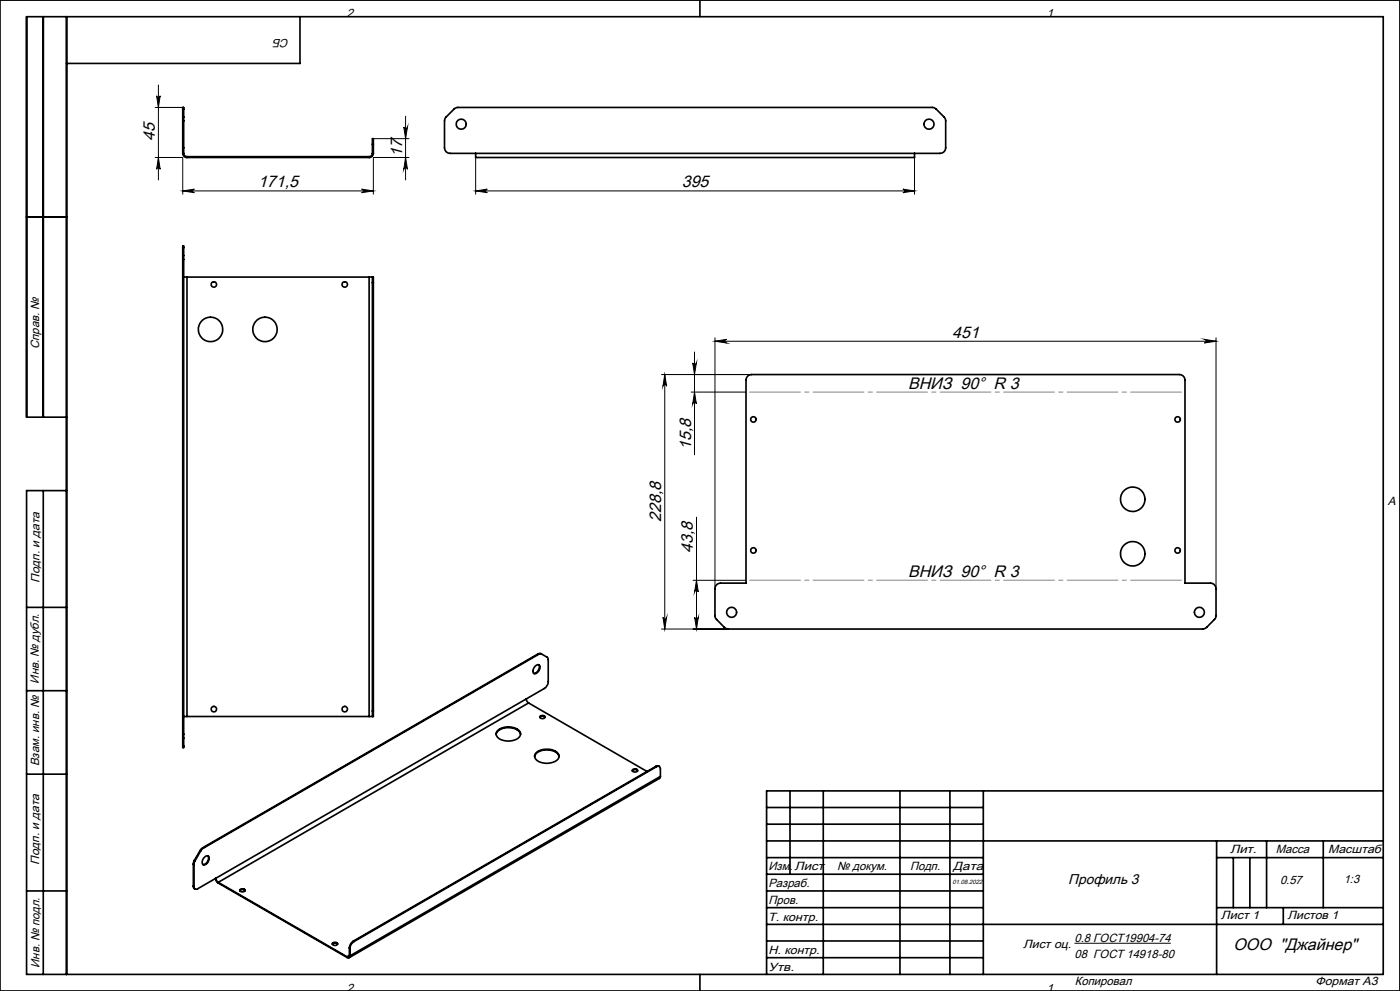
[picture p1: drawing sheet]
<svg xmlns="http://www.w3.org/2000/svg" width="420mm" height="297mm" viewBox="0 0 420 297" stroke-linecap="round" stroke-linejoin="round" font-family="sans-serif">
<g fill="none" stroke="#000" stroke-width=".3">
<path d="M46.5 32.2h8.3M47 28.7a.53 .53 0 0 0 .5 .5 .53 .53 0 0 0 .5-.5l-.5 3.5zM47.5 25.5v28.4M121.1 38.1a.55 .55 0 0 0 .6 .5 .55 .55 0 0 0 .5-.5l-.5 3.5zM121.7 34.8v19.1M46.5 47.2h8.3M47.5 47.2l.5 3.5a.53 .53 0 0 0-.5-.5 .53 .53 0 0 0-.5 .5zM54.8 47.2v11M54.8 57.2h57.2M54.8 57.2l3.5-.5a.53 .53 0 0 0-.5 .5 .53 .53 0 0 0 .5 .5zM108.5 56.7l3.5 .5-3.5 .5a.53 .53 0 0 0 .5-.5 .53 .53 0 0 0-.5-.5zM112 47.2v11"/>
<path d="M112 47.2h10.7M112 41.6h10.7M121.7 47.2l.5 3.5a.55 .55 0 0 0-.5-.5 .55 .55 0 0 0-.6 .5zM142.7 57.2l3.5-.5a.53 .53 0 0 0-.5 .5 .53 .53 0 0 0 .5 .5zM142.7 57.2h131.7M142.7 47.2v11M270.9 56.7l3.5 .5-3.5 .5a.53 .53 0 0 0 .5-.5 .53 .53 0 0 0-.5-.5zM274.4 47.2v11M198.4 112.3h27.1M199.4 112.3v76.2M199.4 112.3l.6 3.4a.55 .55 0 0 0-.6-.5 .55 .55 0 0 0-.5 .5zM207.4 117.5h16.4"/>
<path d="M207.8 108.8a.55 .55 0 0 0 .6 .5 .55 .55 0 0 0 .5-.5l-.5 3.5zM208.4 117.5l.5 3.5a.55 .55 0 0 0-.5-.5 .55 .55 0 0 0-.6 .5zM208.4 105.5v30.8M214.5 102.3l3.5-.6a.55 .55 0 0 0-.5 .5 .55 .55 0 0 0 .5 .6zM214.5 101.2v75.2M214.5 102.3h150.3M361.3 101.7l3.5 .6-3.5 .5a.55 .55 0 0 0 .5-.6 .55 .55 0 0 0-.5-.5zM364.8 101.2v75.2M209 155v33.5M207.9 173.9h15.9M209 173.9l.5 3.5a.55 .55 0 0 0-.6-.5 .55 .55 0 0 0-.5 .5zM198.4 188.5h20.1"/>
<path d="M198.9 185a.55 .55 0 0 0 .5 .5 .55 .55 0 0 0 .6-.5l-.6 3.5zM208.4 185a.55 .55 0 0 0 .5 .5 .55 .55 0 0 0 .6-.5l-.5 3.5zM322.4 282.7h28.8"/>
</g>
<g fill="none" stroke="#000" stroke-width=".5">
<path d="M0 0h420v297h-420zM13 5v120M20 5v287M90 5v14h-70M210 0v5M54.8 35.1v1.1M54.8 32.7v-.5h.3v.5M54.8 36.2h.3M54.8 32.7v2.4M54.8 36.2v8.1M54.8 35.1h.3M54.8 32.7h.3"/>
<path d="M55.1 35.1v1.1M55.1 32.7v2.4M55.1 36.2v8.1M136.3 32.6l.9-.4h142.6l.9 .4 2.6 2.6 .3 .6 .1 8.5a1.69 1.69 0 0 1-1.7 1.7h-147a1.69 1.69 0 0 1-1.7-1.7l.1-8.5 .3-.6zM54.8 44.3v1.7M54.8 46a1.26 1.26 0 0 0 1.3 1.2M54.8 44.3h.3M54.8 46h.3M55.1 44.3v1.7M55.1 46a.96 .96 0 0 0 1 1M56.1 47v.2M56.1 47h54.6"/>
<path d="M56.1 47.2h54.6M110.7 47v.2M111.7 46a.96 .96 0 0 1-1 1M111.7 43.2v-1.6h.3v1.6M111.7 46h.3M111.7 43.2h.3M111.7 43.2v2.8M112 46a1.26 1.26 0 0 1-1.3 1.2M112 43.2v2.8M142.7 46v1.2h131.7v-1.2M8 65h12M54.8 76.6v1.1"/>
<path d="M54.8 74.2v-.5h.3v.5M54.8 74.2v2.4M54.8 77.7v142.3M54.8 77.7h.3M54.8 76.6h.3M54.8 74.2h.3M55.1 76.6v1.1M55.1 74.2v2.4M55.1 77.7v142.3M55.1 83h1M56.1 83v131.7M56.1 83h54.6"/>
<path d="M110.7 83h1M110.7 83v131.7M111.7 83h.3v1.7M111.7 83v1.7M111.7 84.7v128.4M111.7 84.7h.3M112 84.7v128.4M224.3 112.7l1.2-.4h128.3a1.69 1.69 0 0 1 1.7 1.6v60.9h7.6a1.69 1.69 0 0 1 1.7 1.7l-.1 8.6-2.7 2.9-1.2 .5h-142.3l-1.2-.5-2.7-2.9-.1-8.6a1.69 1.69 0 0 1 1.6-1.7h7.7v-60.9zM20 125h-12v-120h407v287h-407v-145h12M13 147v145M8 182h12M160.5 199.7a.79 .79 0 0 1 1.1-.5 .79 .79 0 0 1 .4 1.1 1.49 1.49 0 0 1-1.9 1.5l-.2-1z"/>
<path d="M161.4 196l.7-.2 .4 .2M161.4 196l.2 .1M161.4 196l-100.6 58.1M161.6 199.2a1.79 1.79 0 0 1-1.5 2.6M161.6 196.1l-100.6 58.1M162.5 196l-.9 .1M162.5 196l1.7 1 .3 .5v6.8a2.71 2.71 0 0 1-1.2 2l-5.4 3.2M8 207h12M55.1 214.7h1M56.1 214.7h54.6M110.7 214.7h1M111.7 213.1v1.6"/>
<path d="M111.7 213.1h.3M112 213.1v1.6h-.3M149.1 219.2a4.9 4.9 0 0 1 7 .3 2.15 2.15 0 0 1-2.2 2.4 4.3 4.3 0 0 1-5-1.6zM157.9 209.5l.2 .7 .5 .5M157.9 209.5l-93.1 53.7M158.6 210.7l-93.1 53.7M158.6 210.7l35.5 20.5M161.9 215a1.07 1.07 0 0 1 1.6 0M162 214.7a.84 .84 0 0 1 .8-.3 .84 .84 0 0 1 .7 .6 .83 .83 0 0 1-.9 .4 .83 .83 0 0 1-.6-.7zM8 232h12M54.8 220v1.2M54.8 223.6v.4h.3v-.4"/>
<path d="M54.8 221.2v2.4M54.8 220h.3M54.8 221.2h.3M54.8 223.6h.3M55.1 220v1.2M55.1 221.2v2.4M148.8 220.1a3.3 3.3 0 0 1 4-2 3.2 3.2 0 0 1 3.4 2M160.4 226.8a3.8 3.8 0 0 1 4.6-2 2.73 2.73 0 0 1 2.7 2M160.9 225.5a5.2 5.2 0 0 1 6.5 .3 1.72 1.72 0 0 1-1.4 2.6 4.9 4.9 0 0 1-5.4-1.1 1.32 1.32 0 0 1 .3-1.8zM189.7 231a1.01 1.01 0 0 1 1.6 0M189.9 230.6l.9-.1 .4 .2a.77 .77 0 0 1-.7 .7 .77 .77 0 0 1-.8-.7zM196.7 229.7l.5-.2 .6 .2"/>
<path d="M196.7 229.7l.2 .1M196.7 229.7l-90.7 52.3M196.9 229.8a.72 .72 0 0 1 .9-.1 .72 .72 0 0 1 .3 .8v2.2M196.9 229.8l-90.7 52.4M198.1 232.7l-.3 .6-93.1 53.7M198.1 232.7l-93.1 53.8M237 237v25M247 237v55M270 237v55M285 237v55M295 237v55M415 237h-185v55"/>
<path d="M58 259l.2 .1M58 259v6.6M58.2 259.1v6.6M58.3 257.8l-.3 1.2M58.3 257.8l.2 .1M58.5 257.9l-.3 1.2M60 254.9l.2 .2M60 254.9l-1.7 2.9M60.2 255.1l-1.7 2.8M60.8 254.1l-.8 .8M60.8 254.1l.2 .1M61 254.2l-.8 .9"/>
<path d="M61.6 256.7a.82 .82 0 0 1 1.1 .1 .82 .82 0 0 1-.1 1.2 1.1 1.1 0 0 1-.7 1.1 1.1 1.1 0 0 1-1.2-.3l.1-1.1zM62.4 256.5a1.85 1.85 0 0 1-1.5 2.6M230 252h185M230 257h65M230 242h65M230 247h65M365 252v40M365 257h50M370 257v15M375 257v15M380 252v20M397 252v20"/>
<path d="M8 267h12M58 265.6l.2 .6 .3 .2M58 265.6l.2 .1M64.6 263.3l.2 .7 .7 .7M64.8 263.2l-5.5 3.1a.72 .72 0 0 1-.8 .1 .72 .72 0 0 1-.3-.7M64.8 263.2l.1 .5 .6 .7M65.5 264.4v.3M65.5 264.4l38.6 22.3M65.5 264.7l38.6 22.2M71.9 266.9a1.07 1.07 0 0 1 1.6 0M72.1 266.5l1-.1 .4 .3a.77 .77 0 0 1-.8 .6 .77 .77 0 0 1-.7-.6zM230 277h185"/>
<path d="M230 272h65M230 262h65M230 267h65M365 272h50M385 272v5M99.7 283a1.07 1.07 0 0 1 1.6 0M99.7 282.7a.84 .84 0 0 1 .9-.4 .84 .84 0 0 1 .6 .7 .83 .83 0 0 1-.8 .4 .83 .83 0 0 1-.7-.7zM104.1 286.7v.2M104.8 286.3a.42 .42 0 0 1-.2 .5 .42 .42 0 0 1-.5-.1M104.8 284.1l.2 .1M104.8 286.3l.2 .2M104.8 284.1v2.2"/>
<path d="M104.8 286.3l-.7 .4M105 286.5a.56 .56 0 0 1-.3 .5 .56 .56 0 0 1-.6-.1M105 284.2v2.3M106 282a2.61 2.61 0 0 0-1.2 2.1M106 282l.2 .2M106.2 282.2a2.46 2.46 0 0 0-1.2 2M210 292v5M230 282h65M230 287h65"/>
<circle cx="138.4" cy="37.2" r="1.51"/>
<circle cx="278.7" cy="37.2" r="1.51"/>
<circle cx="63.2" cy="98.7" r="3.7"/>
<circle cx="64.2" cy="85.3" r=".81"/>
<circle cx="79.5" cy="98.7" r="3.7"/>
<circle cx="103.4" cy="85.3" r=".81"/>
<circle cx="226" cy="125.7" r=".82"/>
<circle cx="353.3" cy="125.7" r=".81"/>
<circle cx="339.8" cy="149.6" r="3.7"/>
<circle cx="226" cy="165" r=".82"/>
<circle cx="339.8" cy="166" r="3.7"/>
<circle cx="353.3" cy="165" r=".81"/>
<circle cx="219.5" cy="183.5" r="1.5"/>
<circle cx="359.8" cy="183.5" r="1.5"/>
<circle cx="64.1" cy="212.5" r=".82"/>
<circle cx="103.4" cy="212.5" r=".82"/>
</g>
<path d="M223.8 117.5h131.7M355.5 173.9h-131.7" fill="none" stroke="#808080" stroke-width=".3" stroke-dasharray="15.2 1.3 1.3 1.3" stroke-dashoffset="-1.1"/>
<g fill="#000">
<path d="M47.5 47.2l.5 3.5a.53 .53 0 0 0-.5-.5 .53 .53 0 0 0-.5 .5zM47 28.7a.53 .53 0 0 0 .5 .5 .53 .53 0 0 0 .5-.5l-.5 3.5zM121.7 47.2l.5 3.5a.55 .55 0 0 0-.5-.5 .55 .55 0 0 0-.6 .5zM121.1 38.1a.55 .55 0 0 0 .6 .5 .55 .55 0 0 0 .5-.5l-.5 3.5zM198.9 185a.55 .55 0 0 0 .5 .5 .55 .55 0 0 0 .6-.5l-.6 3.5zM199.4 112.3l.6 3.4a.55 .55 0 0 0-.6-.5 .55 .55 0 0 0-.5 .5zM208.4 117.5l.5 3.5a.55 .55 0 0 0-.5-.5 .55 .55 0 0 0-.6 .5zM207.8 108.8a.55 .55 0 0 0 .6 .5 .55 .55 0 0 0 .5-.5l-.5 3.5zM208.4 185a.55 .55 0 0 0 .5 .5 .55 .55 0 0 0 .6-.5l-.5 3.5zM209 173.9l.5 3.5a.55 .55 0 0 0-.6-.5 .55 .55 0 0 0-.5 .5z"/>
<path d="M108.5 56.7l3.5 .5-3.5 .5a.53 .53 0 0 0 .5-.5 .53 .53 0 0 0-.5-.5zM54.8 57.2l3.5-.5a.53 .53 0 0 0-.5 .5 .53 .53 0 0 0 .5 .5zM361.3 101.7l3.5 .6-3.5 .5a.55 .55 0 0 0 .5-.6 .55 .55 0 0 0-.5-.5zM214.5 102.3l3.5-.6a.55 .55 0 0 0-.5 .5 .55 .55 0 0 0 .5 .6z"/>
<path d="M142.7 57.2l3.5-.5a.53 .53 0 0 0-.5 .5 .53 .53 0 0 0 .5 .5zM270.9 56.7l3.5 .5-3.5 .5a.53 .53 0 0 0 .5-.5 .53 .53 0 0 0-.5-.5z"/>
</g>
<g font-size="5">
<text x="46.5" y="42.4" transform="rotate(-90 46.5 42.4)">45</text>
<text x="120.6" y="47" transform="rotate(-90 120.6 47)">17</text>
<text x="77.4" y="56.1">171,5</text>
<text x="204.5" y="56.1">395</text>
<text x="285.7" y="101.2">451</text>
<text x="272.4" y="116.5">ВНИЗ 90° R 3</text>
<text x="207.3" y="134.9" transform="rotate(-90 207.3 134.9)">15,8</text>
<text x="198.4" y="156.4" transform="rotate(-90 198.4 156.4)">228,8</text>
<text x="207.9" y="165.7" transform="rotate(-90 207.9 165.7)">43,8</text>
<text x="272.4" y="172.8">ВНИЗ 90° R 3</text>
<text x="370.1" y="284.6">ООО &quot;Джайнер&quot;</text>
</g>
<text font-size="4.3" x="320.5" y="264.8">Профиль 3</text>
<g font-size="3.6">
<text x="104" y="5.2">2</text>
<text x="314" y="5.2">1</text>
<text x="86.8" y="11.7" transform="rotate(-180 86.8 11.7)">СБ</text>
<text x="11.7" y="104.5" transform="rotate(-90 11.7 104.5)">Справ. №</text>
<text x="416.4" y="151.2">A</text>
<text x="11.9" y="174.7" transform="rotate(-90 11.9 174.7)">Подп. и дата</text>
<text x="11.7" y="204.9" transform="rotate(-90 11.7 204.9)">Инв. № дубл.</text>
<text x="11.7" y="229.6" transform="rotate(-90 11.7 229.6)">Взам. инв. №</text>
<text x="369" y="255.7">Лит.</text>
<text x="382.8" y="255.7">Масса</text>
<text x="398.4" y="255.8">Масштаб</text>
<text x="11.7" y="259.2" transform="rotate(-90 11.7 259.2)">Подп. и дата</text>
<text x="230.5" y="260.6">Изм.</text>
<text x="238.4" y="260.6">Лист</text>
<text x="251.1" y="260.6">№ докум.</text>
<text x="273" y="260.6">Подп.</text>
<text x="286" y="260.6">Дата</text>
<text x="230.5" y="265.9">Разраб.</text>
<text x="384" y="264.9">0.57</text>
<text x="403.1" y="264.6">1:3</text>
<text x="230.5" y="275.9">Т. контр.</text>
<text x="230.6" y="270.9">Пров.</text>
<text x="366.2" y="275.5">Лист 1</text>
<text x="386.3" y="275.4">Листов 1</text>
<text x="230.6" y="285.9">Н. контр.</text>
<text x="306.9" y="284.1">Лист оц.</text>
<text x="322.4" y="287">08 ГОСТ 14918-80</text>
<text x="322.4" y="282.3">0.8 ГОСТ19904-74</text>
<text x="11.9" y="290" transform="rotate(-90 11.9 290)">Инв. № подл.</text>
<text x="230.5" y="290.9">Утв.</text>
<text x="104" y="297.2">2</text>
<text x="314" y="297.2">1</text>
<text x="322.5" y="295.3">Копировал</text>
<text x="394.6" y="295.2">Формат А3</text>
</g>
<text font-size="1.8" x="285.8" y="265">01.08.2022</text>
</svg>
